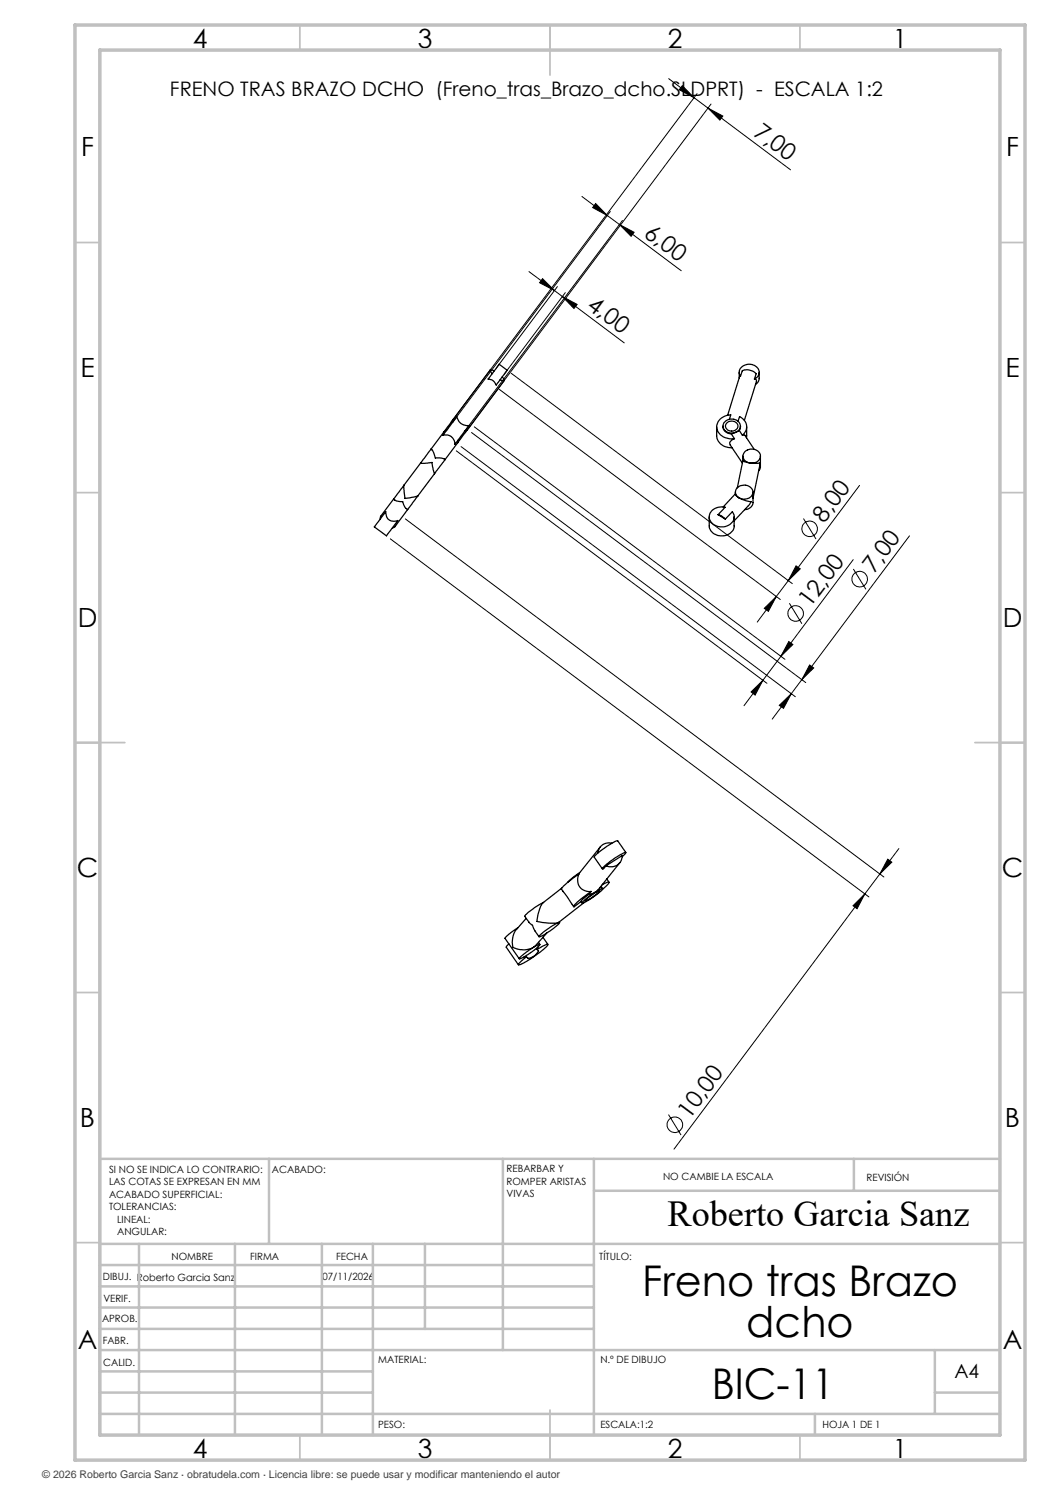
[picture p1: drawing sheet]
<svg xmlns="http://www.w3.org/2000/svg" width="210mm" height="297mm" viewBox="0 0 210 297" stroke-linecap="round" stroke-linejoin="round" font-family="sans-serif">
<g fill="none" stroke="#000" stroke-width=".2">
<path d="M133.7 15.7l5.1 3.8M136.5 17.1l2.3 2.4-2.9-1.5zM138.8 19.5l2.8 2.1M139.4 18.7l-49.2 65.7M116.4 39.3l5.1 3.8M141.6 21.6l3 1.6-.6 .8zM141.6 21.6l16.5 12.4M142.2 20.8l-49.1 65.7M105.8 54.3l5.1 3.8M108.5 55.7l2.4 2.4-3-1.6zM110.9 58.1l1.6 1.2M111.5 57.3l-12.3 16.4"/>
<path d="M112.5 59.3l2.9 1.6-.6 .8zM112.5 59.3l12.3 9.3M113.1 58.5l-12.3 16.4M119.1 40.7l2.4 2.4-3-1.6zM121.5 43.1l2.4 1.8M122.1 42.3l-31.6 42.3M123.9 44.9l12.3 9.2M123.9 44.9l2.9 1.6-.6 .8zM124.5 44.1l-31.6 42.3M99.8 77.9l56.3 42M102.2 74.6l56.3 42.1M91.3 90.2l62.1 46.5"/>
<path d="M92.2 89.3l66.9 50M94.3 86.5l66.8 50M94.9 85.4l62.1 46.5M171.9 97.1l-14.2 19M78.1 107.8l95.7 71.6M81.1 103.8l95.7 71.6M155.3 119.3l-3.9 5.1M157.7 116.1l-2.4 3.2M159.2 113.2l.9 .6-2.4 2.3zM160.7 103.7l2.5 4.1M170.6 111.9l-14.4 19.4M170.7 113.8l2.5 4.1"/>
<path d="M181.9 107.2l-21.5 28.7M150.2 138.4l2.4-2.3-1.6 2.9zM152.6 136.1l-3.8 5M152.9 121.7l2.4-2.4-1.6 3zM156.2 131.3l-3.6 4.8M157.8 128.3l.8 .6-2.4 2.4zM157.9 120.6l2.5 4.1M160.4 135.9l-6 7.9M161.9 133l.8 .6-2.3 2.3zM155.9 141.1l2.4-2.4-1.6 3zM173 178.8l-1.6 2.9-.8-.6zM173 178.8l-38.2 51"/>
<path d="M177.6 171.8l.8 .6-2.4 2.4zM179.8 169.7l-6.8 9.1M133.7 222.9l2.5 4.1"/>
<circle cx="161.9" cy="105.8" r="1.55"/>
<circle cx="171.9" cy="115.8" r="1.56"/>
<circle cx="159.1" cy="122.7" r="1.56"/>
<circle cx="135" cy="224.9" r="1.56"/>
</g>
<g fill="none" stroke="#c0c0c0" stroke-width=".35">
<path d="M60 5v5M110 5v10M160 5v5M15 48.5h5M200 48.5h5M15 98.5h5M200 98.5h5M15 148.5h10M195 148.5h10M15 198.5h5M200 198.5h5M15 248.5h5"/>
<path d="M200 248.5h5M60 287v5M110 282v10M160 287v5"/>
</g>
<g fill="none" stroke="#c0c0c0" stroke-width=".5">
<path d="M53.8 231.8v17M100.6 231.8v38.2M118.8 231.8v55.2M118.8 238.2h81.2M170.8 231.8v6.4M200 231.8h-180v55.2M20 248.8h180M20 257.3h98.8M20 253h98.8M27.8 248.8v38.2M47 248.8v38.2M64.4 248.8v38.2"/>
<path d="M74.6 248.8v38.2M85 248.8v17M20 265.8h98.8M20 261.5h98.8M20 278.5h54.6M20 274.3h54.6M20 270h180M187 278.5h13M187 270v12.8M20 282.8h180M163 282.8v4.2"/>
</g>
<path d="M15 5h190v287h-190zM20 10h180v277h-180z" fill="none" stroke="#c0c0c0" stroke-width=".7"/>
<g fill="#000">
<path d="M141.6 21.6l3 1.6-.6 .8zM136.5 17.1l2.3 2.4-2.9-1.5z"/>
<path d="M112.5 59.3l2.9 1.6-.6 .8zM108.5 55.7l2.4 2.4-3-1.6z"/>
<path d="M123.9 44.9l2.9 1.6-.6 .8zM119.1 40.7l2.4 2.4-3-1.6z"/>
<path d="M152.9 121.7l2.4-2.4-1.6 3zM159.2 113.2l.9 .6-2.4 2.3z"/>
<path d="M150.2 138.4l2.4-2.3-1.6 2.9zM157.8 128.3l.8 .6-2.4 2.4z"/>
<path d="M155.9 141.1l2.4-2.4-1.6 3zM161.9 133l.8 .6-2.3 2.3z"/>
<path d="M173 178.8l-1.6 2.9-.8-.6zM177.6 171.8l.8 .6-2.4 2.4z"/>
</g>
<g fill="none" stroke="#000" stroke-width=".25">
<path d="M98 74l-7.3 9.9M98.8 74.2a.47 .47 0 0 0-.8 0l.4 .6M99.8 72.9l1.6 1.2-2.2 2.9a1.76 1.76 0 0 0-1.6-1.2zM100.4 75.4a.48 .48 0 0 1 .3 .8l-.7-.3M100.9 76.1l-7.4 9.9M147.8 74.5v1.1M148.1 75.2l.3-1a2.48 2.48 0 0 1 2.8 .6l-.3 1M148.1 75.2l-.2 .1-2.4 7.8M148.1 75.2a1.55 1.55 0 0 1 1.3-2.3 1.78 1.78 0 0 1 2.3 2.2l-.8 .7M150.9 75.8l.3 .1 .1 .5-2.4 7.7M151.8 74.5v1.3l-.2 .6-.5 .5M78.7 99.8l.6 .4 1.2 .1 .4 1 .6 .6"/>
<path d="M78.7 99.8l-2.5 3.4-.1 .6M80.8 97l.2 2.7 2-.3 .6-.3M80.8 97l-2.1 2.8M83.6 99.1l-2.1 2.8M84.1 92.6l2.3-.1 .5 2.2M84.1 92.6l-3.3 4.4M86.2 89.8l-2.1 2.8M86.2 89.8l.5 .7 .4 1.1h.9l1 .3M86.9 94.7h.1M86.9 94.7l-3.3 4.4M88.7 86.5l-2.5 3.3M89 91.9l-2.1 2.8"/>
<path d="M89.3 86.1l-.6 .4M90.7 83.9l-.1 .5M90.7 83.9l-2 2.6M91.4 83.3a2.18 2.18 0 0 0 2.4 1.8l-2.8 3.8a1.83 1.83 0 0 0-2.4-1.8zM91.5 88.5l-2.5 3.4M91.7 87.9l-.2 .6M93.5 86l-.5 .2M93.5 86l-2 2.5M143.3 85.4v1.8a2.73 2.73 0 0 0 3.1 2.4M144.6 85.2a1.53 1.53 0 0 0 1.7 1.6M144.8 84.6a1.86 1.86 0 0 1 1.9-.8 1.86 1.86 0 0 1 1.4 1.4 1.81 1.81 0 0 1-1.7 1.4 1.81 1.81 0 0 1-1.8-1.3zM145.3 84.6a1.23 1.23 0 0 1 1.5-.4 1.23 1.23 0 0 1 .7 1.3 1.28 1.28 0 0 1-1.4 .7 1.28 1.28 0 0 1-1-1.1z"/>
<path d="M145.9 83.9l.3-.9a2.5 2.5 0 0 0-2.7 3.1 3.1 3.1 0 0 0 3.4 1.6M146.3 86.8l.6 .9M146.9 87.7a.94 .94 0 0 0-.8 1.3l2.4 3.6M147.1 98.4v.6l.7 .6M147.1 98.8l-2.5 2.6M147.2 86.5l-.9 .3M147.5 97.5a1.85 1.85 0 0 1 1.8-.4 1.85 1.85 0 0 1 1.3 1.4 1.83 1.83 0 0 1-1.8 1.3 1.83 1.83 0 0 1-1.7-1.4zM147.6 84.2l.3-.9a2.16 2.16 0 0 1 .6 3.8M147.8 99.6l1.5 .6 .9 .1-.4 .7-3 3.2M147.8 86.1l-.6 .4M147.8 86.1l.7 1M148.1 85.2l-.3 .9"/>
<path d="M148.5 87.1h.5l1.8 2.8M148.6 91.2v.9M148.6 92.1l-1.1 5.5M148.6 92.1l.3 .3 1.1 .2M149.1 90.2a1.79 1.79 0 0 1 3 1.2 1.79 1.79 0 0 1-1.9 1.2 1.79 1.79 0 0 1-1.6-1.6zM149.3 85.4v2.2M150 92.6l1.5 .1 .6-.2-1.5 7.2M150.6 98.4v1.3M150.6 99.7v.8a1.59 1.59 0 0 1-1.7 1.4M152.1 91.2v2.3l-.4 .7M77.2 102.3a1.66 1.66 0 0 0 .6 1.7 1.66 1.66 0 0 0 1.8 .1l-2.3 3.1-2.4-1.8zM81.5 101.9l-2.5 3.4-.5 .3"/>
<path d="M141.9 103.4v1.8a2.59 2.59 0 0 0 4 1.5 1.71 1.71 0 0 0 .9-1.5v-1.8M143.6 102.9l1.4-1.4a2.38 2.38 0 0 0-3.1 2.2 2.65 2.65 0 0 0 2.5 1.7 2.65 2.65 0 0 0 2.4-1.8v-.7l-.3-.6-1.4 1.5M143.6 102.9l.8 .3 .7 .6M143.6 102.9l1.5 .9M112.4 177.6l-3.7 2.9a6.7 6.7 0 0 0-1.3 3.8l2.6 .3 1.6-.1M115.9 174.6l-1 .7-1.3 1.2M117.8 178.9l-1.2 .9-.4 .5M118.2 178.3a2.35 2.35 0 0 1-2.3-1 2.35 2.35 0 0 1-.1-2.5 11.5 11.5 0 0 0-3.5 3l2.4 3.5M118.2 178.3l-2.8 2.2-.7 .8 1.5-1M118.2 178.3l-.4 .6M119.1 178.4l-1.3 .5M119.9 177.5l.4-.1 .2 .4"/>
<path d="M120.1 169.4l-4.5 5.5M120.4 176.9l1.4-.5a2.27 2.27 0 0 1-1.3 1.4M121.2 173.2l3.2-2.1a2.24 2.24 0 0 1-3.2 2.1zM121.4 175.8l.4 .7M122.4 168.6a2.2 2.2 0 0 0-2.8 2M124 172.5l-4.4 5.5-.5 .4M124.4 171.3l.8-.7a.93 .93 0 0 0-1 .3 12.6 12.6 0 0 0-3.7 2.9l.2-.1 .5-.5M125.2 170.5l-1.7-2.3a12.4 12.4 0 0 0-4.6 3.2l1.6 2.4M101.8 188.8l-.6 .6 2.5 3.6M103.6 185.6l-1.9 1.3-.7 .8 2.9 4.1M104.1 191.4a11.1 11.1 0 0 1 3.9-2.5 11.8 11.8 0 0 1-4.1 2.9zM104.8 191.4h.5"/>
<path d="M105.2 183.7l-1.8 2.1a4.3 4.3 0 0 0-.8 3.7 4.5 4.5 0 0 0 4.1 0M107.4 189.9l.3 .3a2.68 2.68 0 0 1-2.1 1.5l-.3-.3M107.4 189.9l1.1-.7a.99 .99 0 0 1 1.1-.3 18 18 0 0 1-5.8 4.1h-.1a1.3 1.3 0 0 1 .8-1l.8-.6M107.6 189.4l-.2 .5M107.7 188.5l.3 .4M108.3 186.8a12.5 12.5 0 0 1 3.6-2.3 10.6 10.6 0 0 1-4.1 2.9zM108.6 187.5l1 1.4M108.7 180.5a12.7 12.7 0 0 0-3.7 2.8l1.1 1.4a1.01 1.01 0 0 1 .6 1l1.1 1.7M109.4 186.6l-2.7 2.9M111.9 184.4v.1M116.2 180.3l.2 .3M116.6 180.3l.1-.1a11.6 11.6 0 0 1 3.8-2.4 12 12 0 0 1-4.1 2.8z"/>
<path d="M116.8 180.5l-5.2 4M117.1 180a8.9 8.9 0 0 1 2.8-1.9 6.8 6.8 0 0 1-2.9 2.1z"/>
</g>
<g font-size="8.5">
<text x="128.5" y="259.3">Freno tras Brazo</text>
<text x="149.3" y="267.4">dcho</text>
<text x="142.3" y="279.7">BIC-11</text>
</g>
<text font-size="7.3" x="133.5" y="245.1">Roberto Garcia Sanz</text>
<g font-size="5.3">
<text x="38.5" y="9.5">4</text>
<text x="83.5" y="9.5">3</text>
<text x="133.6" y="9.5">2</text>
<text x="178.6" y="9.5">1</text>
<text x="16.2" y="31.3">F</text>
<text x="201.2" y="31.3">F</text>
<text x="16.1" y="75.5">E</text>
<text x="201.1" y="75.5">E</text>
<text x="15.5" y="125.5">D</text>
<text x="200.5" y="125.5">D</text>
<text x="15.4" y="175.5">C</text>
<text x="200.4" y="175.5">C</text>
<text x="16" y="225.5">B</text>
<text x="201" y="225.5">B</text>
<text x="15.5" y="269.8">A</text>
<text x="200.5" y="269.8">A</text>
<text x="38.5" y="291.5">4</text>
<text x="83.5" y="291.5">3</text>
<text x="133.6" y="291.5">2</text>
<text x="178.6" y="291.5">1</text>
</g>
<g font-size="4.7">
<text x="150.5" y="27" transform="rotate(37 150.5 27)">7,00</text>
<text x="128.6" y="47.1" transform="rotate(37 128.6 47.1)">6,00</text>
<text x="117.2" y="61.5" transform="rotate(37 117.2 61.5)">4,00</text>
<text x="164.9" y="104.7" transform="rotate(-53 164.9 104.7)">8,00</text>
<text x="174.9" y="114.8" transform="rotate(-53 174.9 114.8)">7,00</text>
<text x="162.1" y="121.6" transform="rotate(-53 162.1 121.6)">12,00</text>
<text x="137.9" y="223.9" transform="rotate(-53 137.9 223.9)">10,00</text>
</g>
<text font-size="4" x="34" y="19.1">FRENO TRAS BRAZO DCHO (Freno_tras_Brazo_dcho.SLDPRT) - ESCALA 1:2</text>
<text font-size="3.9" x="190.9" y="275.5">A4</text>
<text font-size="2.1" fill="#404040" x="8.5" y="295.6">© 2026 Roberto Garcia Sanz · obratudela.com · Licencia libre: se puede usar y modificar manteniendo el autor</text>
<g font-size="2">
<text x="21.8" y="234.6">SI NO SE INDICA LO CONTRARIO:</text>
<text x="21.8" y="237.1">LAS COTAS SE EXPRESAN EN MM</text>
<text x="21.8" y="239.6">ACABADO SUPERFICIAL:</text>
<text x="54.4" y="234.6">ACABADO:</text>
<text x="101.3" y="234.5">REBARBAR Y</text>
<text x="101.3" y="237">ROMPER ARISTAS</text>
<text x="101.3" y="239.5">VIVAS</text>
<text x="132.6" y="236">NO CAMBIE LA ESCALA</text>
<text x="173.3" y="236.2">REVISIÓN</text>
<text x="21.8" y="242.1">TOLERANCIAS:</text>
<text x="23.4" y="244.6">LINEAL:</text>
<text x="23.4" y="247.1">ANGULAR:</text>
<text x="34.3" y="252">NOMBRE</text>
<text x="50" y="251.9">FIRMA</text>
<text x="67.2" y="251.9">FECHA</text>
<text x="119.9" y="251.9">TÍTULO:</text>
<text x="20.6" y="256.1">DIBUJ. Roberto Garcia Sanz</text>
<text x="64.5" y="255.9">07/11/2026</text>
<text x="20.7" y="260.3">VERIF.</text>
<text x="20.4" y="264.4">APROB.</text>
<text x="20.5" y="268.8">FABR.</text>
<text x="20.7" y="273.1">CALID.</text>
<text x="75.6" y="272.5">MATERIAL:</text>
<text x="120.1" y="272.5">N.º DE DIBUJO</text>
<text x="75.6" y="285.5">PESO:</text>
<text x="120.1" y="285.6">ESCALA:1:2</text>
<text x="164.5" y="285.6">HOJA 1 DE 1</text>
</g>
</svg>
